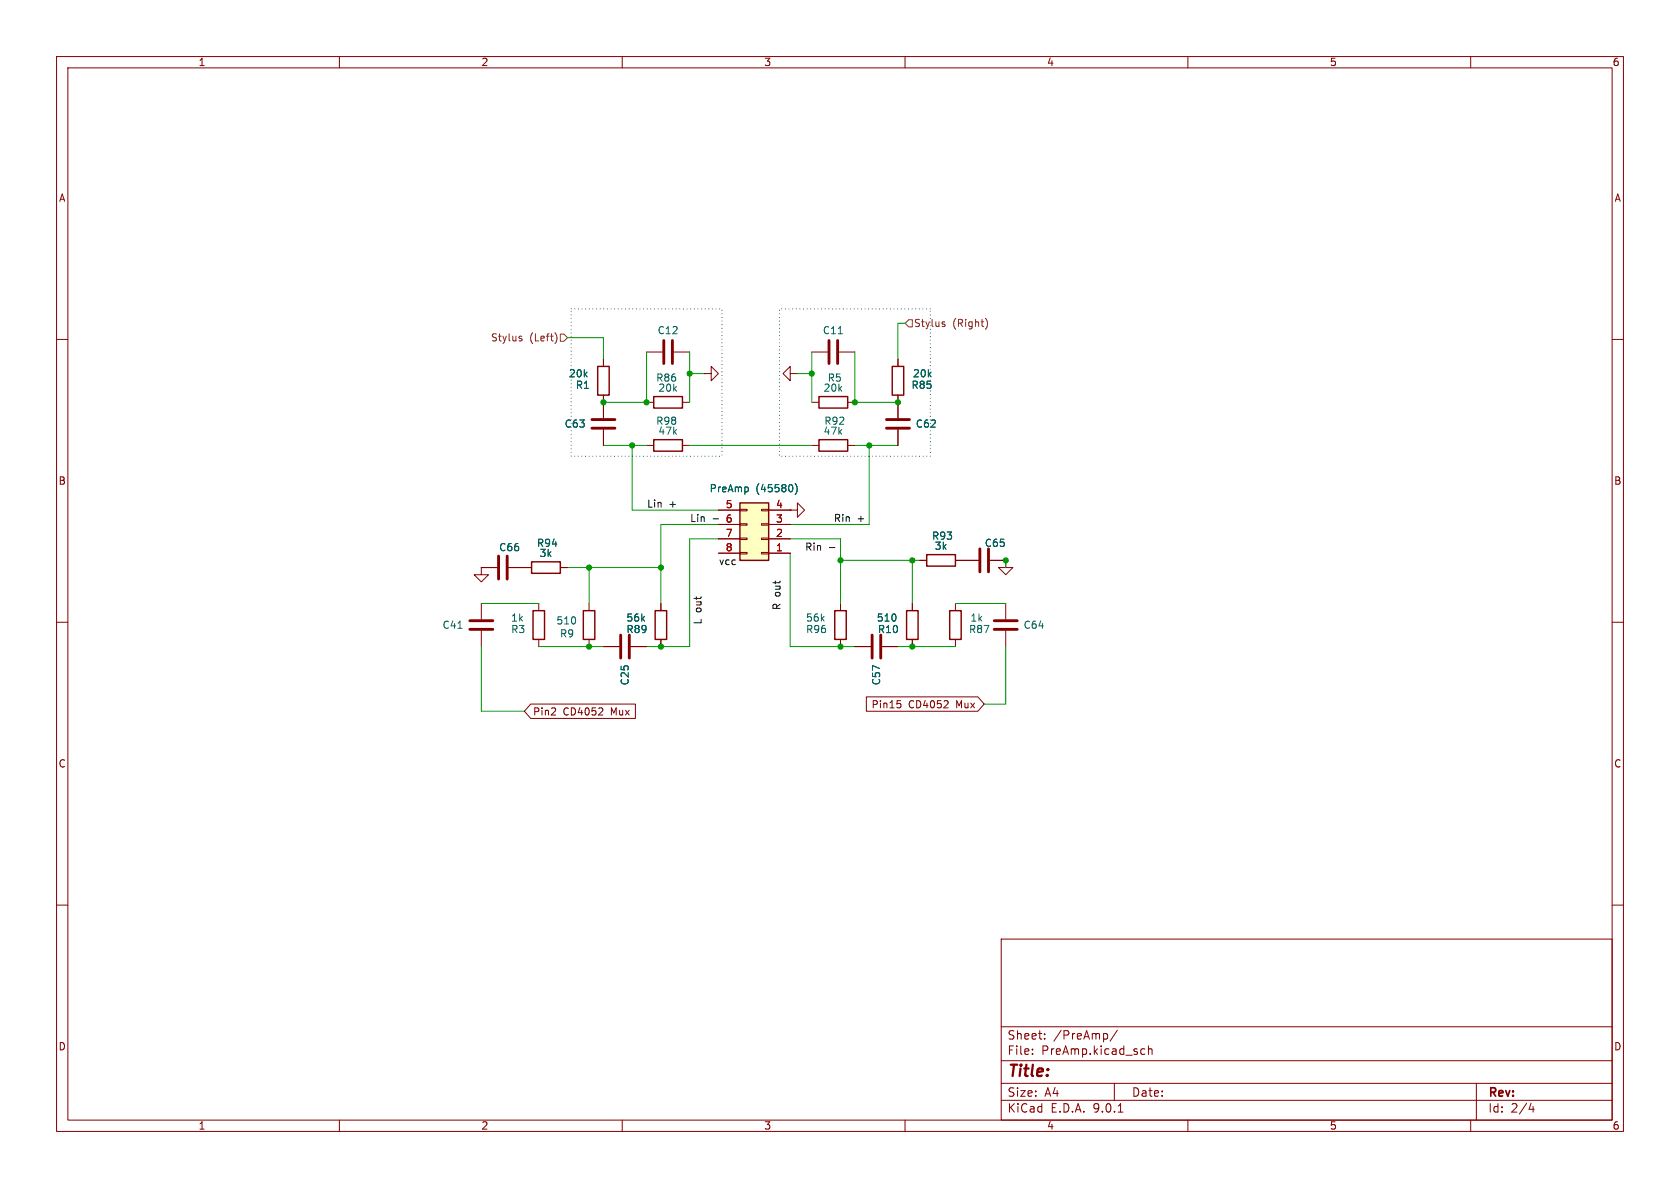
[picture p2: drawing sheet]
<svg xmlns="http://www.w3.org/2000/svg" width="297mm" height="210mm" viewBox="0 0 297 210" stroke-linecap="round" stroke-linejoin="round" font-family="sans-serif">
<g fill="none" stroke="#840000" stroke-width=".18">
<path d="M10 10h277v190h-277zM12 12h273v186h-273zM60 10v2M110 10v2M160 10v2M210 10v2M260 10v2M10 60h2M114.3 62.2h2.8M114.3 71.1h1.3M114.3 78.7h1.3M119.1 62.2h2.8"/>
<path d="M120.6 71.1h1.3M120.6 78.7h1.3M124.5 66h1.2v-1.2l1.3 1.2-1.3 1.3v-1.3M124.5 66h.1M143.5 78.7h1.3M149.9 78.7h1.2M285 60h2M139.7 90.2h1.3v-1.3l1.2 1.3-1.2 1.2v-1.2M139.7 90.2h.1M10 110h2M85.1 100.3v1.3h1.3l-1.3 1.3-1.3-1.3h1.3M85.1 100.3h.1"/>
<path d="M106.7 114.3h2.8M111.5 114.3h2.8M161.3 106.7v1.3M161.3 113v1.3M285 110h2M10 160h2M177 166h108v32h-108zM285 160h2M60 198v2M110 198v2M160 198v2M177 194.5h108"/>
<path d="M177 191.5h108M177 187.5h108M177 181.5h108M182.5 186.3v.1M182.5 185.5v.1M184.7 183.6v.1M184.7 182.8v.1M195.7 182.8l.1 .2v.4l-.1 .2M197 191.5v3M197.5 182.1l-1.3 2M197.7 196.6h.8M202 185.4l.4 .1"/>
<path d="M202.4 186.3l-.4 .1M203 185.5l.2-.1 .4 .1 .1 .9M203 184.9v1.5M210 198v2M260 198v2M261 191.5v6.5M270.7 195l-.4 1.1h.9M271 195.6v1"/>
</g>
<path d="M117.3 60.2v4.1M118.9 60.2v4.1M109.7 112.3v4M111.3 112.3v4" fill="none" stroke="#840000" stroke-width=".51"/>
<path d="M115.6 70.1h5v2h-5zM115.6 77.7h5v2.1h-5zM144.8 77.7h5.1v2.1h-5.1zM160.3 108h2v5h-2z" fill="none" stroke="#840000" stroke-width=".25"/>
<path d="M130.8 88.9h5.1v10.2h-5.1z" fill="#ffffc2"/>
<path d="M105.7 64.8h2v5.1h-2zM144.8 70.1h5.1v2h-5.1zM157.7 64.8h2.1v5.1h-2.1zM94 99.3h5.1v2h-5.1zM130.8 88.9h5.1v10.2h-5.1zM163.8 98h5.1v2.1h-5.1zM94.2 108h2.1v5h-2.1zM103.1 108h2.1v5h-2.1zM115.8 108h2.1v5h-2.1zM147.6 108h2v5h-2zM167.9 108h2v5h-2z" fill="none" stroke="#840000" stroke-width=".25"/>
<g fill="none" stroke="#840000" stroke-width=".18">
<path d="M106.7 63.5v1.3M106.7 69.9v4M106.7 75.9v2.8M139.7 66v1.3l-1.3-1.3 1.3-1.2v1.2h1.3M141 66h.1M143.5 71.1h1.3M143.5 62.2h2.8M148.3 62.2h2.8M149.9 71.1h1.2M158.7 63.5v1.3M158.7 69.9v4M158.7 75.9v2.8"/>
<path d="M127 97.8h3.8M127 95.3h3.8M127 92.7h3.8M127 90.2h3.8M130.8 97.7h1.3v.2h-1.3zM130.8 95.1h1.3v.3h-1.3zM130.8 92.6h1.3v.2h-1.3zM130.8 90h1.3v.3h-1.3zM134.6 97.7h1.3v.2h-1.3zM134.6 95.1h1.3v.3h-1.3zM134.6 92.6h1.3v.2h-1.3zM134.6 90h1.3v.3h-1.3z"/>
<path d="M135.9 97.8h3.8M135.9 95.3h3.8M135.9 92.7h3.8M135.9 90.2h3.8M139.7 90.2h.1M162.6 99.1h1.2M168.9 99.1h4.1M175 99.1h2.8M177.8 99.1v1.2h-1.3l1.3 1.3 1.3-1.3h-1.3M177.8 99.1h.1M85.1 100.3h.1M85.1 106.7v2.8"/>
<path d="M85.1 111.5v2.8M85.1 100.3h2.8M89.9 100.3h4.1M95.2 106.7v1.3M95.2 113v1.3M99.1 100.3h1.2M104.1 106.7v1.3M104.1 113v1.3M106.7 114.3h2.8M111.5 114.3h2.8M116.8 106.7v1.3M116.8 113v1.3"/>
<path d="M148.6 106.7v1.3M148.6 113v1.3M151.1 114.3h2.8M156 114.3h2.7M161.3 106.7v1.3M161.3 113v1.3M168.9 106.7v1.3M168.9 113v1.3M177.8 106.7v2.8M177.8 111.5v2.8M93.8 124.5h18.5v2.5h-18.5l-1.1-1.3zM97.4 126.4h.8"/>
<path d="M98.2 125.3v.4M105.8 126.4h.8M106.5 125.3v.4M153.2 123.2h19.7l1.1 1.3-1.1 1.2h-19.7zM158.6 123.9h.6M159 124.3l.3 .3v.3l-.3 .2M166.8 125.1h.8M167.6 124v.4"/>
</g>
<path d="M148.2 59h.7M140.6 85.5a1.46 1.46 0 0 1 0 1.9M81 111.1h.7" fill="none" stroke="#006464" stroke-width=".18"/>
<g fill="none" stroke="#840000" stroke-width=".51">
<path d="M104.6 75.7h4.1M104.6 74.2h4.1M146.6 60.2v4.1M148.1 60.2v4.1M156.7 75.7h4.1M156.7 74.2h4.1M88.1 98.3v4.1M89.7 98.3v4.1M173.2 97v4.1M174.8 97v4.1M83.1 109.7h4M83.1 111.3h4"/>
<path d="M154.2 112.3v4M155.7 112.3v4M175.8 109.7h4M175.8 111.3h4"/>
</g>
<path d="M91.9 59.8l.3 .1 .1 .2-.2 .2h-.2M91.9 59.4l.3 .1M98.2 58.9a1.49 1.49 0 0 1 0 1.8M99.1 59.1h.6l.6 .6-.6 .6h-.6zM160.7 56.5h.6v1.3h-.6l-.7-.6zM166.7 57.3l.3 .1 .1 .1-.2 .2h-.2M166.7 56.9h.3M174.2 56.3a1.46 1.46 0 0 1 0 1.9" fill="none" stroke="#725600" stroke-width=".18"/>
<path d="M126.1 91.7h.9M146.6 96.8h1" fill="none" stroke="#0f0f0f" stroke-width=".18"/>
<g fill="none" stroke="#009600" stroke-width=".18">
<path d="M100.3 59.7h6.4v3.8M160 57.2h-1.3v6.3M106.7 78.7h7.6M111.8 78.7v11.5h15.2M114.3 62.2v8.9h-7.6M121.9 62.2v8.9M121.9 78.7h21.6M121.9 66h2.6M141 66h2.5M143.5 62.2v8.9M151.1 78.7h7.6M151.1 62.2v8.9h7.6"/>
<path d="M153.7 78.7v14h-14M127 95.3h-5.1v19h-7.6M127 92.7h-10.2v14M139.7 97.8v16.5h11.4M139.7 95.3h8.9v11.4M148.6 99.1h14M161.3 99.1v7.6M177.8 99.1v1.2M85.1 114.3v11.4h7.6M85.1 106.7h10.1M95.2 114.3h11.5M100.3 100.3h16.5"/>
<path d="M104.1 100.3v6.4M158.7 114.3h10.2M168.9 106.7h8.9M177.8 114.3v10.2h-3.8"/>
</g>
<path d="M101 54.6h26.6v26h-26.6zM137.8 54.6h26.7v26h-26.7z" fill="none" stroke="#0000c2" stroke-width=".18" stroke-dasharray="0 .6"/>
<g fill="#009600" stroke="#009600" stroke-width=".18">
<circle cx="121.9" cy="66" r=".46"/>
<circle cx="158.7" cy="71.1" r=".46"/>
<circle cx="151.1" cy="71.1" r=".46"/>
<circle cx="153.7" cy="78.7" r=".46"/>
<circle cx="143.5" cy="66" r=".46"/>
<circle cx="116.8" cy="114.3" r=".46"/>
<circle cx="104.1" cy="114.3" r=".46"/>
<circle cx="148.6" cy="99.1" r=".46"/>
<circle cx="161.3" cy="99.1" r=".46"/>
<circle cx="177.8" cy="99.1" r=".46"/>
<circle cx="148.6" cy="114.3" r=".46"/>
<circle cx="161.3" cy="114.3" r=".46"/>
<circle cx="116.8" cy="100.3" r=".46"/>
<circle cx="104.1" cy="100.3" r=".46"/>
<circle cx="111.8" cy="78.7" r=".46"/>
<circle cx="106.7" cy="71.1" r=".46"/>
<circle cx="114.3" cy="71.1" r=".46"/>
</g>
<text font-size="2.8" fill="#840000" x="178" y="190.9">Title:</text>
<g font-size="2.1" fill="#840000">
<text x="178" y="184">Sheet:</text>
<text x="186.2" y="184">/PreAmp/</text>
<text x="178" y="186.7">File:</text>
<text x="184.1" y="186.7">PreAmp.kicad_sch</text>
<text x="178" y="196.9">KiCad</text>
<text x="178" y="194.1">Size:</text>
<text x="184.7" y="194.1">A4</text>
<text x="185.7" y="196.9">E.D.A.</text>
<text x="193.3" y="196.9">9.0.1</text>
<text x="200" y="194.1">Date:</text>
<text x="263" y="194.3">Rev:</text>
<text x="263" y="196.9">Id:</text>
<text x="267.1" y="196.9">2/4</text>
</g>
<g font-size="1.8" fill="#840000">
<text x="35" y="11.9">1</text>
<text x="85" y="11.9">2</text>
<text x="135" y="11.9">3</text>
<text x="185" y="11.9">4</text>
<text x="235" y="11.9">5</text>
<text x="285" y="11.9">6</text>
<text x="10.3" y="35.9">A</text>
<text x="285.3" y="35.9">A</text>
<text x="10.3" y="85.9">B</text>
<text x="285.3" y="85.9">B</text>
<text x="154" y="125.4">Pin15</text>
<text x="160.6" y="125.4">CD4052</text>
<text x="169.1" y="125.4">Mux</text>
<text x="94.1" y="126.7">Pin2</text>
<text x="99.5" y="126.7">CD4052</text>
<text x="108.1" y="126.7">Mux</text>
<text x="10.3" y="135.9">C</text>
<text x="285.3" y="135.9">C</text>
<text x="10.3" y="185.9">D</text>
<text x="285.3" y="185.9">D</text>
<text x="35" y="199.9">1</text>
<text x="85" y="199.9">2</text>
<text x="135" y="199.9">3</text>
<text x="185" y="199.9">4</text>
<text x="235" y="199.9">5</text>
<text x="285" y="199.9">6</text>
</g>
<g font-size="1.8" fill="#006464">
<text x="116.2" y="59.3">C12</text>
<text x="145.4" y="59.3">C11</text>
<text x="100.5" y="66.9">20k</text>
<text x="101.7" y="68.9">R1</text>
<text x="115.9" y="67.7">R86</text>
<text x="116.3" y="69.4">20k</text>
<text x="145.5" y="69.4">20k</text>
<text x="146.2" y="67.7">R5</text>
<text x="161" y="68.9">R85</text>
<text x="161.3" y="66.9">20k</text>
<text x="99.7" y="75.8">C63</text>
<text x="115.9" y="75.3">R98</text>
<text x="116.3" y="77.1">47k</text>
<text x="145.5" y="77.1">47k</text>
<text x="145.6" y="75.3">R92</text>
<text x="161.8" y="75.8">C62</text>
<text x="125.4" y="87.2">PreAmp</text>
<text x="133.6" y="87.2">(45580)</text>
<text x="164.7" y="95.6">R93</text>
<text x="88.1" y="97.6">C66</text>
<text x="94.8" y="96.9">R94</text>
<text x="95.3" y="98.7">3k</text>
<text x="165.1" y="97.4">3k</text>
<text x="174" y="96.9">C65</text>
<text x="78.1" y="111.4">C41</text>
<text x="90.3" y="110.1">1k</text>
<text x="90.3" y="112.1">R3</text>
<text x="98.3" y="110.6">510</text>
<text x="98.9" y="112.9">R9</text>
<text x="110.6" y="110.1">56k</text>
<text x="110.7" y="112.1">R89</text>
<text x="142.4" y="110.1">56k</text>
<text x="142.4" y="112.1">R96</text>
<text x="154.9" y="110.1">510</text>
<text x="155.1" y="112.1">R10</text>
<text x="171.2" y="112.1">R87</text>
<text x="171.5" y="110.1">1k</text>
<text x="180.9" y="111.4">C64</text>
<text x="111.4" y="121.2" transform="rotate(-90 111.4 121.2)">C25</text>
<text x="155.8" y="121.2" transform="rotate(-90 155.8 121.2)">C57</text>
</g>
<g font-size="1.8" fill="#725600">
<text x="161.5" y="58">Stylus</text>
<text x="168.4" y="58">(Right)</text>
<text x="86.7" y="60.6">Stylus</text>
<text x="93.6" y="60.6">(Left)</text>
</g>
<g font-size="1.8" fill="#0f0f0f">
<text x="114.3" y="89.8">Lin</text>
<text x="118.3" y="89.8">+</text>
<text x="121.9" y="92.4">Lin</text>
<text x="147.3" y="92.4">Rin</text>
<text x="151.5" y="92.4">+</text>
<text x="127" y="100">vcc</text>
<text x="142.2" y="97.4">Rin</text>
<text x="138.1" y="108" transform="rotate(-90 138.1 108)">R out</text>
<text x="124.1" y="110.5" transform="rotate(-90 124.1 110.5)">L out</text>
</g>
<g font-size="1.8" fill="#a90000">
<text x="128.2" y="89.9">5</text>
<text x="137.1" y="89.9">4</text>
<text x="128.2" y="95">7</text>
<text x="128.2" y="92.5">6</text>
<text x="137.1" y="95">2</text>
<text x="137.1" y="92.5">3</text>
<text x="128.2" y="97.5">8</text>
<text x="137.1" y="97.5">1</text>
</g>
</svg>
